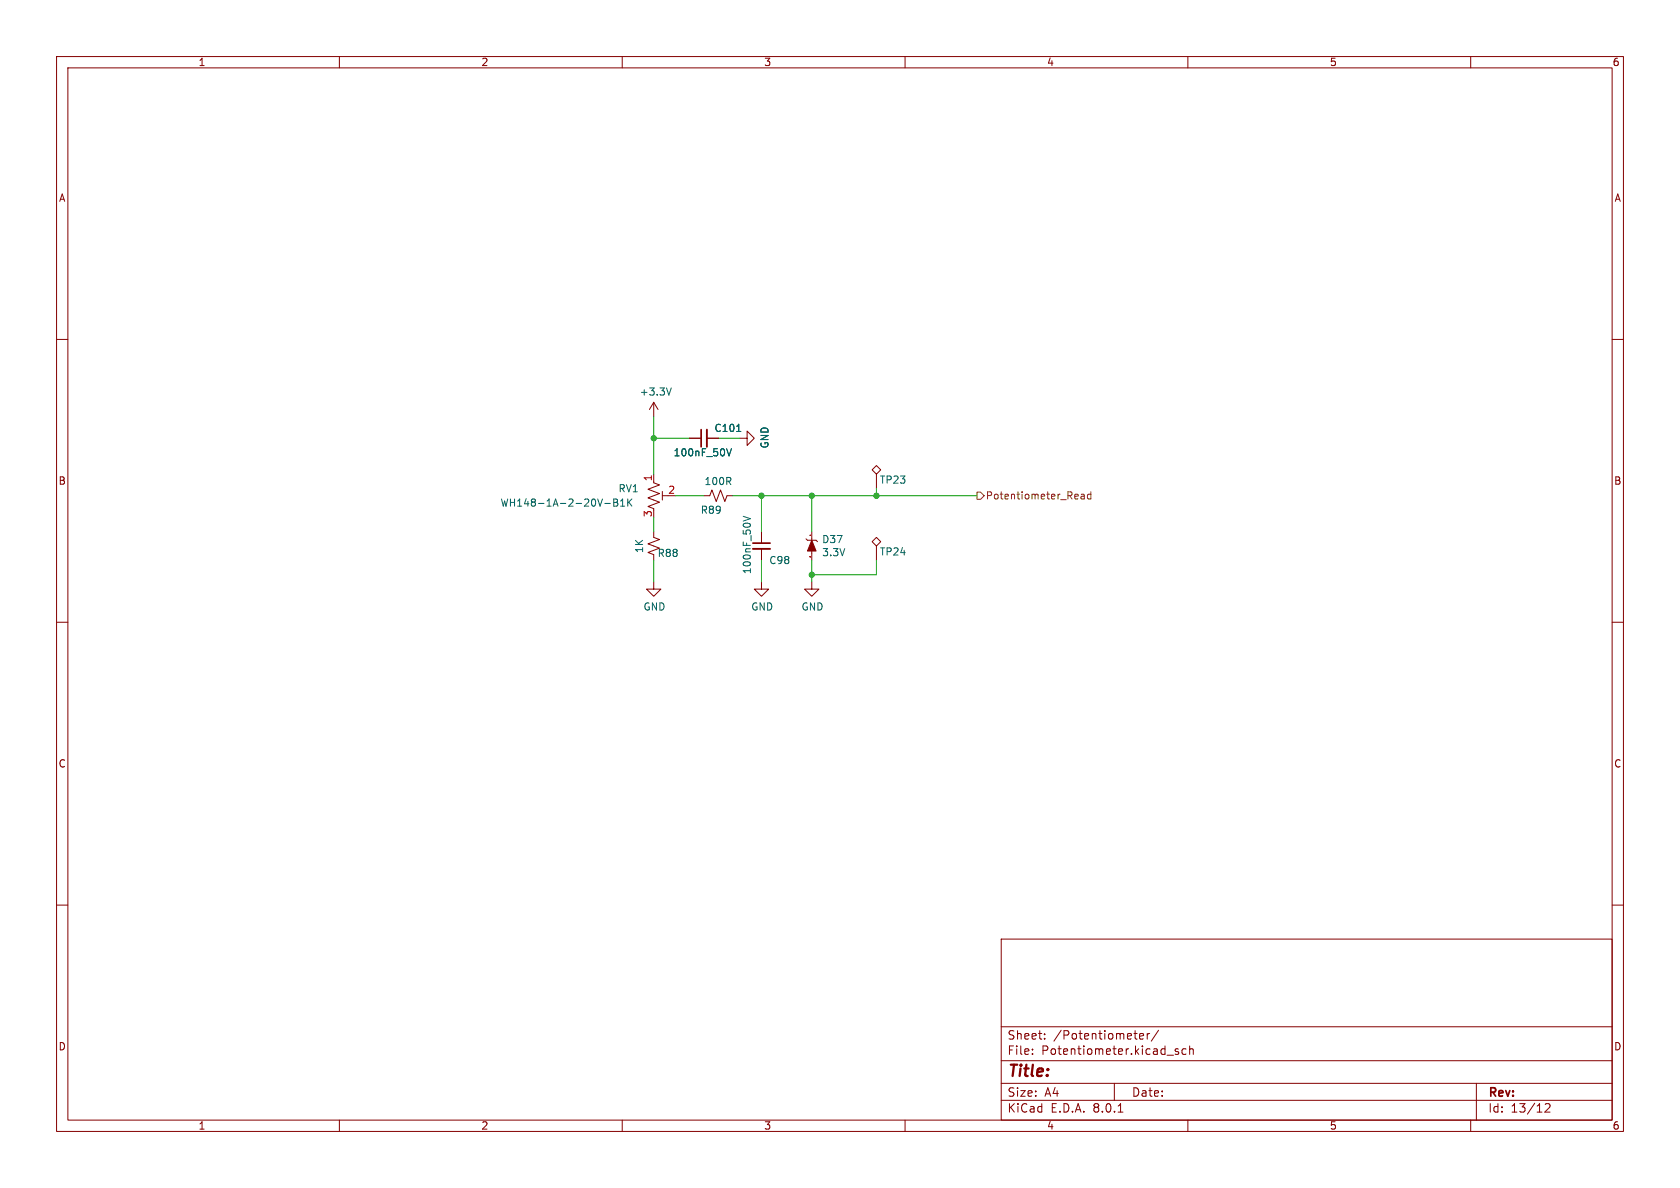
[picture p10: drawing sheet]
<svg xmlns="http://www.w3.org/2000/svg" width="297mm" height="210mm" viewBox="0 0 297 210" stroke-linecap="round" stroke-linejoin="round" font-family="sans-serif">
<g fill="none" stroke="#840000" stroke-width=".18">
<path d="M10 10h277v190h-277zM12 12h273v186h-273zM60 10v2M110 10v2M160 10v2M210 10v2M260 10v2M10 60h2M285 60h2M115.6 71.1v2.6M115.6 71.1l-.8 1.3M115.6 71.1l.7 1.3"/>
<path d="M121.9 77.5h2.1M125 77.5h2M130.8 77.5h1.3v-1.3l1.2 1.3-1.2 1.2v-1.2M115.6 94v1l1 .4-2 .7 2 .8-2 .8 1 .3v1.1M115.6 85.3l1 .4-2 .8 2 .7-2 .8 2 .8-2 .7 1 .4v.3M115.6 83.8v1.3M117.1 87.6h1M117.1 86.9v1.5M124.5 87.6h1l.4-1 .7 2 .8-2 .7 2 .4-1h1M134.6 94v2M134.6 97v2.1M142.5 95.3l.2 .2h1.6l.2 .3"/>
<path d="M143.5 94v1.5M143.5 97.4v1.7M154.9 82.3l.8 .8-.8 .7-.7-.7zM154.9 95l.8 .8-.8 .7-.7-.7zM154.9 83.8v2.6M154.9 96.5v2.6M10 110h2M115.6 102.9v1.2h1.2l-1.2 1.3-1.3-1.3h1.3M134.6 102.9v1.2h1.3l-1.3 1.3-1.3-1.3h1.3M143.5 102.9v1.2h1.3l-1.3 1.3-1.3-1.3h1.3M285 110h2M10 160h2"/>
<path d="M285 160h2M177 166h108v32h-108zM60 198v2M110 198v2M160 198v2M177 194.5h108M177 191.5h108M177 187.5h108M177 181.5h108M182.5 186.3v.1M182.5 185.5v.1M184.7 183.6v.1"/>
<path d="M184.7 182.8v.1M197 191.5v3M197.7 196.6h.8M201.5 183.2l.7-.1-.1-.3-.4-.1-.2 .2v.7h.6M202.8 182.7v1M203.2 182.7l-.2 .1-.2 .2M204.8 182.1l-1.3 2M208.3 185.5l-.3-.1-.3 .2 .1 .2 .5 .2v.3h-.6M209.7 185.5l-.5-.1-.2 .3v.4l.1 .2h.6M210 198v2M210.3 185.5l.2-.1 .4 .1 .1 .9M210.3 184.9v1.5"/>
<path d="M260 198v2M261 191.5v6.5M273.2 195.2l.5-.1 .3 .1v.3l-.9 1.1h.9"/>
</g>
<path d="M118.7 68.6l-.5 1.2M128.5 79.3l.4 1.3 .4-1.3M130.2 76.3h.8M106.9 89h1M108.5 88.2h.4l.3 .3-.3 .3 .3 .1v.3l-.2 .3h-.5zM108.5 88.8h.4M109.7 89.5h.7M109.7 88.6l.4-.4v1.3M111 88.2v1.3M111.2 88.8l.5 .7M111.7 88.2l-.7 .7M131.4 91.3l1.3 .4-1.3 .4" fill="none" stroke="#006464" stroke-width=".18"/>
<path d="M125 75.9v3.1M133.1 97h3" fill="none" stroke="#840000" stroke-width=".33"/>
<path d="M124 75.9v3.1M133.1 96h3" fill="none" stroke="#840000" stroke-width=".3"/>
<path d="M143.5 95.5l.8 1.9h-1.6z" fill="#840000" stroke="#840000" stroke-width=".18"/>
<path d="M143.2 94.6h.1M143.2 98.4h.1" fill="none" stroke="#a90000" stroke-width=".18"/>
<path d="M172.7 87h.7l.6 .6-.6 .7h-.7zM191.2 87.4h.4l.1 .8M191.7 87.7h-.4l-.2 .2 .2 .3 .4-.1M192.8 87.4h-.3l-.3 .2 .2 .5h.4M192.8 86.9v1.3" fill="none" stroke="#725600" stroke-width=".18"/>
<g fill="none" stroke="#009600" stroke-width=".18">
<path d="M115.6 73.7v10.1M115.6 77.5h6.3M127 77.5h3.8M115.6 91.4v2.6M115.6 99.1v3.8M119.4 87.6h5.1M129.5 87.6h43.2M134.6 87.6v6.4M134.6 99.1v3.8M143.5 87.6v6.4M143.5 99.1v3.8M154.9 99.1v2.5h-11.4"/>
<path d="M154.9 86.4v1.2"/>
</g>
<g fill="#009600" stroke="#009600" stroke-width=".18">
<circle cx="143.5" cy="101.6" r=".46"/>
<circle cx="143.5" cy="87.6" r=".46"/>
<circle cx="154.9" cy="87.6" r=".46"/>
<circle cx="115.6" cy="77.5" r=".46"/>
<circle cx="134.6" cy="87.6" r=".46"/>
</g>
<text font-size="2.8" fill="#840000" x="178" y="190.9">Title:</text>
<g font-size="2.1" fill="#840000">
<text x="178" y="184">Sheet:</text>
<text x="186.2" y="184">/Potentiometer/</text>
<text x="178" y="186.7">File:</text>
<text x="184.1" y="186.7">Potentiometer.kicad_sch</text>
<text x="178" y="196.9">KiCad</text>
<text x="178" y="194.1">Size:</text>
<text x="184.7" y="194.1">A4</text>
<text x="185.7" y="196.9">E.D.A.</text>
<text x="193.3" y="196.9">8.0.1</text>
<text x="200" y="194.1">Date:</text>
<text x="263" y="194.3">Rev:</text>
<text x="263" y="196.9">Id:</text>
<text x="267.1" y="196.9">13/12</text>
</g>
<g font-size="1.8" fill="#840000">
<text x="35" y="11.9">1</text>
<text x="85" y="11.9">2</text>
<text x="135" y="11.9">3</text>
<text x="185" y="11.9">4</text>
<text x="235" y="11.9">5</text>
<text x="285" y="11.9">6</text>
<text x="10.3" y="35.9">A</text>
<text x="285.3" y="35.9">A</text>
<text x="10.3" y="85.9">B</text>
<text x="285.3" y="85.9">B</text>
<text x="10.3" y="135.9">C</text>
<text x="285.3" y="135.9">C</text>
<text x="10.3" y="185.9">D</text>
<text x="285.3" y="185.9">D</text>
<text x="35" y="199.9">1</text>
<text x="85" y="199.9">2</text>
<text x="135" y="199.9">3</text>
<text x="185" y="199.9">4</text>
<text x="235" y="199.9">5</text>
<text x="285" y="199.9">6</text>
</g>
<g font-size="1.8" fill="#006464">
<text x="113" y="70.1">+3.3V</text>
<text x="126.2" y="76.6">C101</text>
<text x="119" y="80.9">100nF_50V</text>
<text x="136.1" y="79.4" transform="rotate(-90 136.1 79.4)">GND</text>
<text x="88.4" y="89.8">WH148-1A-2-20V-B1K</text>
<text x="109.2" y="87.2">RV1</text>
<text x="124.4" y="86">100R</text>
<text x="155.5" y="85.7">TP23</text>
<text x="123.8" y="91">R89</text>
<text x="113.9" y="97.9" transform="rotate(-90 113.9 97.9)">1K</text>
<text x="116.2" y="98.7">R88</text>
<text x="132.9" y="101.6" transform="rotate(-90 132.9 101.6)">100nF_50V</text>
<text x="135.9" y="99.9">C98</text>
<text x="145.2" y="96.2">D37</text>
<text x="145.2" y="98.5">3.3V</text>
<text x="155.5" y="98.4">TP24</text>
<text x="113.7" y="108.1">GND</text>
<text x="132.7" y="108.1">GND</text>
<text x="141.6" y="108.1">GND</text>
</g>
<g font-size="1.8" fill="#a90000">
<text x="115.3" y="85.2" transform="rotate(-90 115.3 85.2)">1</text>
<text x="118" y="87.4">2</text>
<text x="115.3" y="91.5" transform="rotate(-90 115.3 91.5)">3</text>
</g>
<text font-size="1.8" fill="#725600" x="174.2" y="88.5">Potentiometer_Read</text>
</svg>
